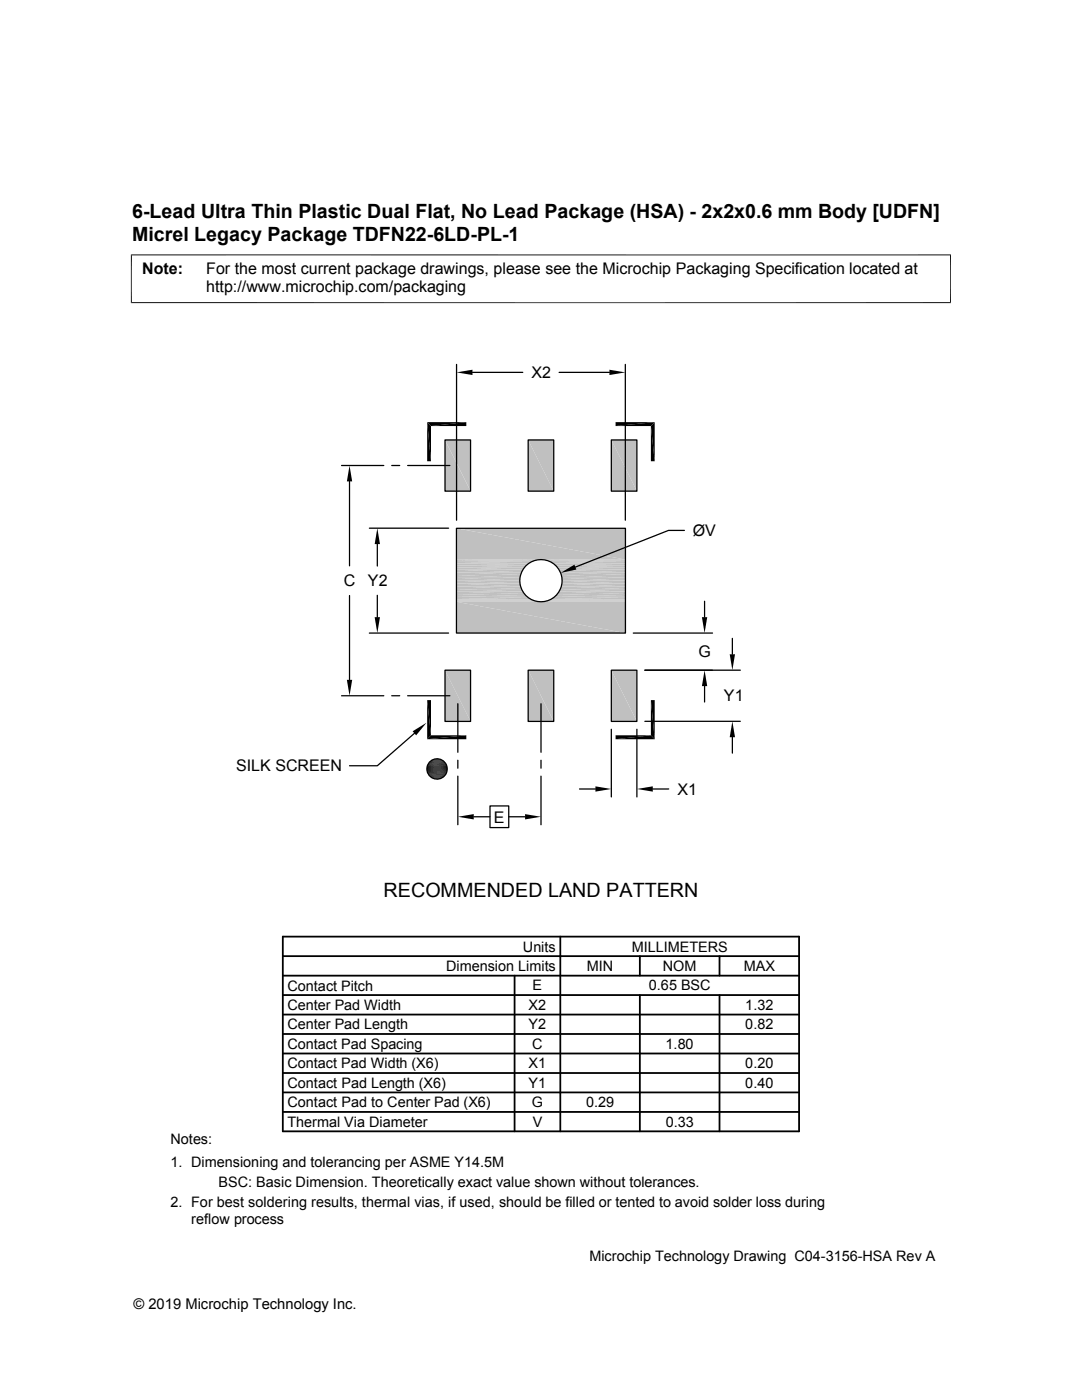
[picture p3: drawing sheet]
<svg xmlns="http://www.w3.org/2000/svg" width="216mm" height="279mm" viewBox="0 0 216 279" stroke-linecap="round" stroke-linejoin="round" font-family="sans-serif">
<g fill="#c0c0c0">
<path d="M122 87.8l5.1 10.2h-5.1z"/>
<path d="M122 87.8h5.1v10.2z"/>
<path d="M105.4 87.8l5.1 10.2h-5.1z"/>
<path d="M105.4 87.8h5.1v10.2z"/>
<path d="M88.8 87.8l5.1 10.2h-5.1z"/>
<path d="M88.8 87.8h5.1v10.2z"/>
<path d="M91.1 105.4l33.7 6.3h-33.7z"/>
<path d="M91.1 105.4h33.7v6.3z"/>
</g>
<path d="M91.1 111.7h16.6M91.1 111.8h16M108.2 111.7h16.6M108.8 111.8h16" fill="none" stroke="#c0c0c0" stroke-width=".2"/>
<path d="M91.1 112h15.4M109.3 112h15.5" fill="none" stroke="#c0c0c0" stroke-width=".21"/>
<path d="M91.1 112.3h14.9M109.9 112.3h14.9" fill="none" stroke="#c0c0c0" stroke-width=".3"/>
<path d="M91.1 112.6h14.4M110.4 112.6h14.4" fill="none" stroke="#c0c0c0" stroke-width=".38"/>
<path d="M91.1 113h14M110.8 113h14" fill="none" stroke="#c0c0c0" stroke-width=".4"/>
<g fill="#c0c0c0">
<path d="M111.2 113.2l13.6 .5h-13.3z"/>
<path d="M111.2 113.2h13.6v.5z"/>
<path d="M91.1 113.2l13.2 .5h-13.2z"/>
<path d="M91.1 113.2h13.6l-.4 .5z"/>
<path d="M111.5 113.7l13.3 .5h-13z"/>
<path d="M111.5 113.7h13.3v.5z"/>
<path d="M91.1 113.7l13 .5h-13z"/>
<path d="M91.1 113.7h13.2l-.2 .5z"/>
<path d="M111.8 114.2l13 .5h-12.8z"/>
<path d="M111.8 114.2h13v.5z"/>
<path d="M91.1 114.2l12.8 .5h-12.8z"/>
<path d="M91.1 114.2h13l-.2 .5z"/>
<path d="M112 114.7l12.8 .6h-12.7z"/>
<path d="M112 114.7h12.8v.6z"/>
<path d="M91.1 114.7l12.7 .6h-12.7z"/>
<path d="M91.1 114.7h12.8l-.1 .6z"/>
<path d="M112.1 115.3l12.7 .6h-12.6z"/>
<path d="M112.1 115.3h12.7v.6z"/>
<path d="M91.1 115.3l12.6 .6h-12.6z"/>
<path d="M91.1 115.3h12.7l-.1 .6z"/>
<path d="M112.2 115.9l12.6 .6h-12.7z"/>
<path d="M112.2 115.9h12.6v.6z"/>
<path d="M91.1 115.9l12.7 .6h-12.7z"/>
<path d="M91.1 115.9h12.6l.1 .6z"/>
<path d="M112.1 116.5l12.7 .5h-12.8z"/>
<path d="M112.1 116.5h12.7v.5z"/>
<path d="M91.1 116.5l12.8 .5h-12.8z"/>
<path d="M91.1 116.5h12.7l.1 .5z"/>
<path d="M112 117l12.8 .6h-13z"/>
<path d="M112 117h12.8v.6z"/>
<path d="M91.1 117l13 .6h-13z"/>
<path d="M91.1 117h12.8l.2 .6z"/>
<path d="M111.8 117.6l13 .5h-13.3z"/>
<path d="M111.8 117.6h13v.5z"/>
<path d="M91.1 117.6l13.2 .5h-13.2z"/>
<path d="M91.1 117.6h13l.2 .5z"/>
<path d="M111.5 118.1l13.3 .5h-13.6z"/>
<path d="M111.5 118.1h13.3v.5z"/>
<path d="M91.1 118.1l13.6 .5h-13.6z"/>
<path d="M91.1 118.1h13.2l.4 .5z"/>
</g>
<path d="M91.1 118.8h14M110.8 118.8h14" fill="none" stroke="#c0c0c0" stroke-width=".4"/>
<path d="M91.1 119.1h14.4M110.4 119.1h14.4" fill="none" stroke="#c0c0c0" stroke-width=".38"/>
<path d="M91.1 119.5h14.9M109.9 119.5h14.9" fill="none" stroke="#c0c0c0" stroke-width=".3"/>
<path d="M91.1 119.7h15.4M109.3 119.7h15.5" fill="none" stroke="#c0c0c0" stroke-width=".21"/>
<path d="M91.1 119.9h16M108.8 119.9h16M91.1 120.1h16.6M108.2 120.1h16.6" fill="none" stroke="#c0c0c0" stroke-width=".2"/>
<g fill="#c0c0c0">
<path d="M91.1 120.1l33.7 6.2h-33.7z"/>
<path d="M91.1 120.1h33.7v6.2z"/>
<path d="M122 133.8l5.1 10.2h-5.1z"/>
<path d="M122 133.8h5.1v10.2z"/>
<path d="M105.4 133.8l5.1 10.2h-5.1z"/>
<path d="M105.4 133.8h5.1v10.2z"/>
<path d="M88.8 133.8l5.1 10.2h-5.1z"/>
<path d="M88.8 133.8h5.1v10.2z"/>
</g>
<g fill="none" stroke="#000" stroke-width=".25">
<path d="M91.1 72.7v31.1M94.3 74.3h10M111.6 74.3h10M124.8 72.7v31.1M68.2 92.9h8.4M69.7 96.1v16.8M78.2 92.9h1.6M81.3 92.9h8.5M88.8 87.8h5.1v10.2h-5.1zM105.4 87.8h5.1v10.2h-5.1zM122 87.8h5.1v10.2h-5.1zM69.7 118.9v16.8"/>
<path d="M73.7 105.4h15.8M75.3 108.6v4.4M75.3 118.8v4.4M91.1 105.4h33.7v20.9h-33.7zM136.6 105.9h-3.2l-18.6 7.3M140.6 120v3.2M68.2 138.9h8.4M73.7 126.3h15.8M78.2 138.9h1.6M81.3 138.9h8.5M88.8 133.8h5.1v10.2h-5.1zM105.4 133.8h5.1v10.2h-5.1z"/>
<path d="M122 133.8h5.1v10.2h-5.1zM126.4 126.3h15.8M140.6 136.9v3.2M146.1 127.4v3.2M147.7 133.8h-19M82.7 146.3l-7.4 6.5h-5.6M91.4 140.4v9.7M91.4 151.7v1.6M91.4 154.9v9.7M107.9 140.4v9.7M107.9 151.7v1.6M107.9 154.9v9.7"/>
<path d="M115.6 157.5h3.2M122 145.5v13.5M127.1 145.5v13.5M128.7 144h19M130.3 157.5h3.1M146.1 147.1v3.2M94.5 163h3.3M97.8 160.8h3.7v4.4h-3.7zM101.5 163h3.3"/>
<circle cx="107.9" cy="115.9" r="4.2"/>
<circle cx="87.2" cy="153.5" r="2.03"/>
</g>
<g fill="none" stroke="#000" stroke-width=".36">
<path d="M56.4 190.8h103M56.4 186.9h103v38.9h-103zM56.4 194.7h103M56.4 198.6h103M102.7 194.7v31.1M111.8 186.9v38.9M127.7 190.8v3.9M127.7 198.6v27.2M143.6 190.8v3.9M143.6 198.6v27.2M56.4 214.1h103M56.4 202.5h103"/>
<path d="M56.4 206.4h103M56.4 218h103M56.4 210.2h103M56.4 221.9h103"/>
</g>
<g fill="#000">
<path d="M91.1 74.3l3.2-.5v1zM121.6 73.8l3.2 .5-3.2 .5zM69.7 92.9l.6 3.2h-1.1zM85.2 84.2l.8 7.9h-.8zM85.2 84.2h7.8l-7 .8zM85.2 84.2l.8 .8v7.1zM86 85l7-.8v.8zM122.8 84.2h7.8l-7.8 .8zM122.8 85l7.8-.8-.7 .8zM129.9 85l.7 7.1h-.7zM130.6 84.2v7.9l-.7-7.1zM75.3 105.4l.5 3.2h-1z"/>
<path d="M111.9 114.3l2.7-1.6 .4 1zM69.2 135.7h1.1l-.6 3.2zM74.8 123.2h1l-.5 3.1zM129.9 139.7l.7 7.8-.7-.8zM129.9 139.7h.7v7.8zM140.6 133.8l.5 3.1h-1zM140.1 123.2h1l-.5 3.1zM145.6 130.6h1.1l-.6 3.2zM82.3 145.9l2.8-1.6-2.1 2.4zM85.2 139.7l.8 7-.8 .8zM85.2 139.7h.8v7zM86.2 155.2l1.9 .1z"/>
<path d="M86.4 151.6l1.8 .1zM86.4 155.3l1.4 .1zM86.4 155.3h1.7zM86.4 151.6h1.7zM86.6 151.5l1.5 .1zM86.6 155.4h1.1zM86.6 155.4h1.2zM86.6 151.5h1.2zM86.8 151.5h1zM86.8 155.4l.6 .1zM86.8 155.4h.9zM86.8 151.5h.9z"/>
<path d="M86.9 151.4l.8 .1zM86.9 155.5h.5zM86.9 151.4h.5zM85.2 147.5l7.8-.8v.8zM86 146.7h7l-7.8 .8zM118.8 156.9l3.2 .6-3.2 .5zM122.8 146.7h7.1l-7.1 .8zM127.1 157.5l3.2-.6v1.1zM122.8 147.5l7.1-.8 .7 .8zM146.1 144l.6 3.1h-1.1zM91.4 163l3.1-.5v1zM104.8 162.5l3.1 .5-3.1 .5z"/>
</g>
<g fill="none" stroke="#000" stroke-width=".2">
<path d="M26.1 50.9h163.7M26.2 50.8v9.7M189.7 50.8v9.7M26.1 60.4h163.7M85.2 153.2h4M85.2 153.4h4M85.2 153.6h4M85.2 153.7h4M85.2 153h4M85.2 153.9h4M85.3 154.1h3.9M85.3 152.8h3.9"/>
<path d="M85.3 154.3h3.8M85.3 152.6h3.8M85.4 152.4h3.6M85.4 154.5h3.6M85.5 154.6h3.4M85.5 152.3h3.4M85.6 154.8h3.2M85.6 152.1h3.2M85.7 154.9h3M85.7 152h3M85.9 151.9h2.6M85.9 155.1h2.6"/>
<path d="M86 155.2h2.4M86 151.8h2.4M86.2 151.7h2M86.2 155.3h2"/>
</g>
<g font-size="3.9">
<text x="26.4" y="43.5">6-Lead Ultra Thin Plastic Dual Flat, No Lead Package (HSA) - 2x2x0.6 mm Body [UDFN]</text>
<text x="26.4" y="48">Micrel Legacy Package TDFN22-6LD-PL-1</text>
<text x="76.5" y="178.9">RECOMMENDED LAND PATTERN</text>
</g>
<g font-size="3.2">
<text x="28.4" y="54.6">Note:</text>
<text x="41.1" y="58.3">http://www.microchip.com/packaging</text>
<text x="41.1" y="54.6">For the most current package drawings, please see the Microchip Packaging Specification located at</text>
<text x="106.1" y="75.5">X2</text>
<text x="138.2" y="107">ØV</text>
<text x="68.6" y="117">C</text>
<text x="73.4" y="117">Y2</text>
<text x="139.4" y="131.2">G</text>
<text x="144.5" y="140">Y1</text>
<text x="47.1" y="153.9">SILK SCREEN</text>
<text x="135.2" y="158.6">X1</text>
<text x="98.5" y="164.1">E</text>
</g>
<g font-size="2.9">
<text x="104.3" y="189.9">Units</text>
<text x="126" y="189.9">MILLIMETERS</text>
<text x="57.3" y="197.7">Contact Pitch</text>
<text x="89" y="193.8">Dimension Limits</text>
<text x="106.3" y="197.7">E</text>
<text x="117.1" y="193.8">MIN</text>
<text x="129.5" y="197.7">0.65 BSC</text>
<text x="132.3" y="193.8">NOM</text>
<text x="148.4" y="193.8">MAX</text>
<text x="57.3" y="201.6">Center Pad Width</text>
<text x="105.5" y="201.6">X2</text>
<text x="148.7" y="201.6">1.32</text>
<text x="57.3" y="209.3">Contact Pad Spacing</text>
<text x="57.3" y="205.4">Center Pad Length</text>
<text x="105.5" y="205.4">Y2</text>
<text x="106.2" y="209.3">C</text>
<text x="132.8" y="209.3">1.80</text>
<text x="148.7" y="205.4">0.82</text>
<text x="57.3" y="213.2">Contact Pad Width (X6)</text>
<text x="105.5" y="213.2">X1</text>
<text x="148.7" y="213.2">0.20</text>
<text x="57.3" y="217.1">Contact Pad Length (X6)</text>
<text x="57.3" y="221">Contact Pad to Center Pad (X6)</text>
<text x="105.5" y="217.1">Y1</text>
<text x="106.1" y="221">G</text>
<text x="116.9" y="221">0.29</text>
<text x="148.7" y="217.1">0.40</text>
<text x="57.3" y="224.9">Thermal Via Diameter</text>
<text x="106.3" y="224.9">V</text>
<text x="132.8" y="224.9">0.33</text>
<text x="34" y="228.3">Notes:</text>
<text x="34" y="232.9">1. Dimensioning and tolerancing per ASME Y14.5M</text>
<text x="43.6" y="236.9">BSC: Basic Dimension. Theoretically exact value shown without tolerances.</text>
<text x="34" y="241">2. For best soldering results, thermal vias, if used, should be filled or tented to avoid solder loss during</text>
<text x="38.1" y="244.3">reflow process</text>
<text x="117.6" y="251.7">Microchip Technology Drawing C04-3156-HSA Rev A</text>
<text x="26.6" y="261.3">© 2019 Microchip Technology Inc.</text>
</g>
</svg>
